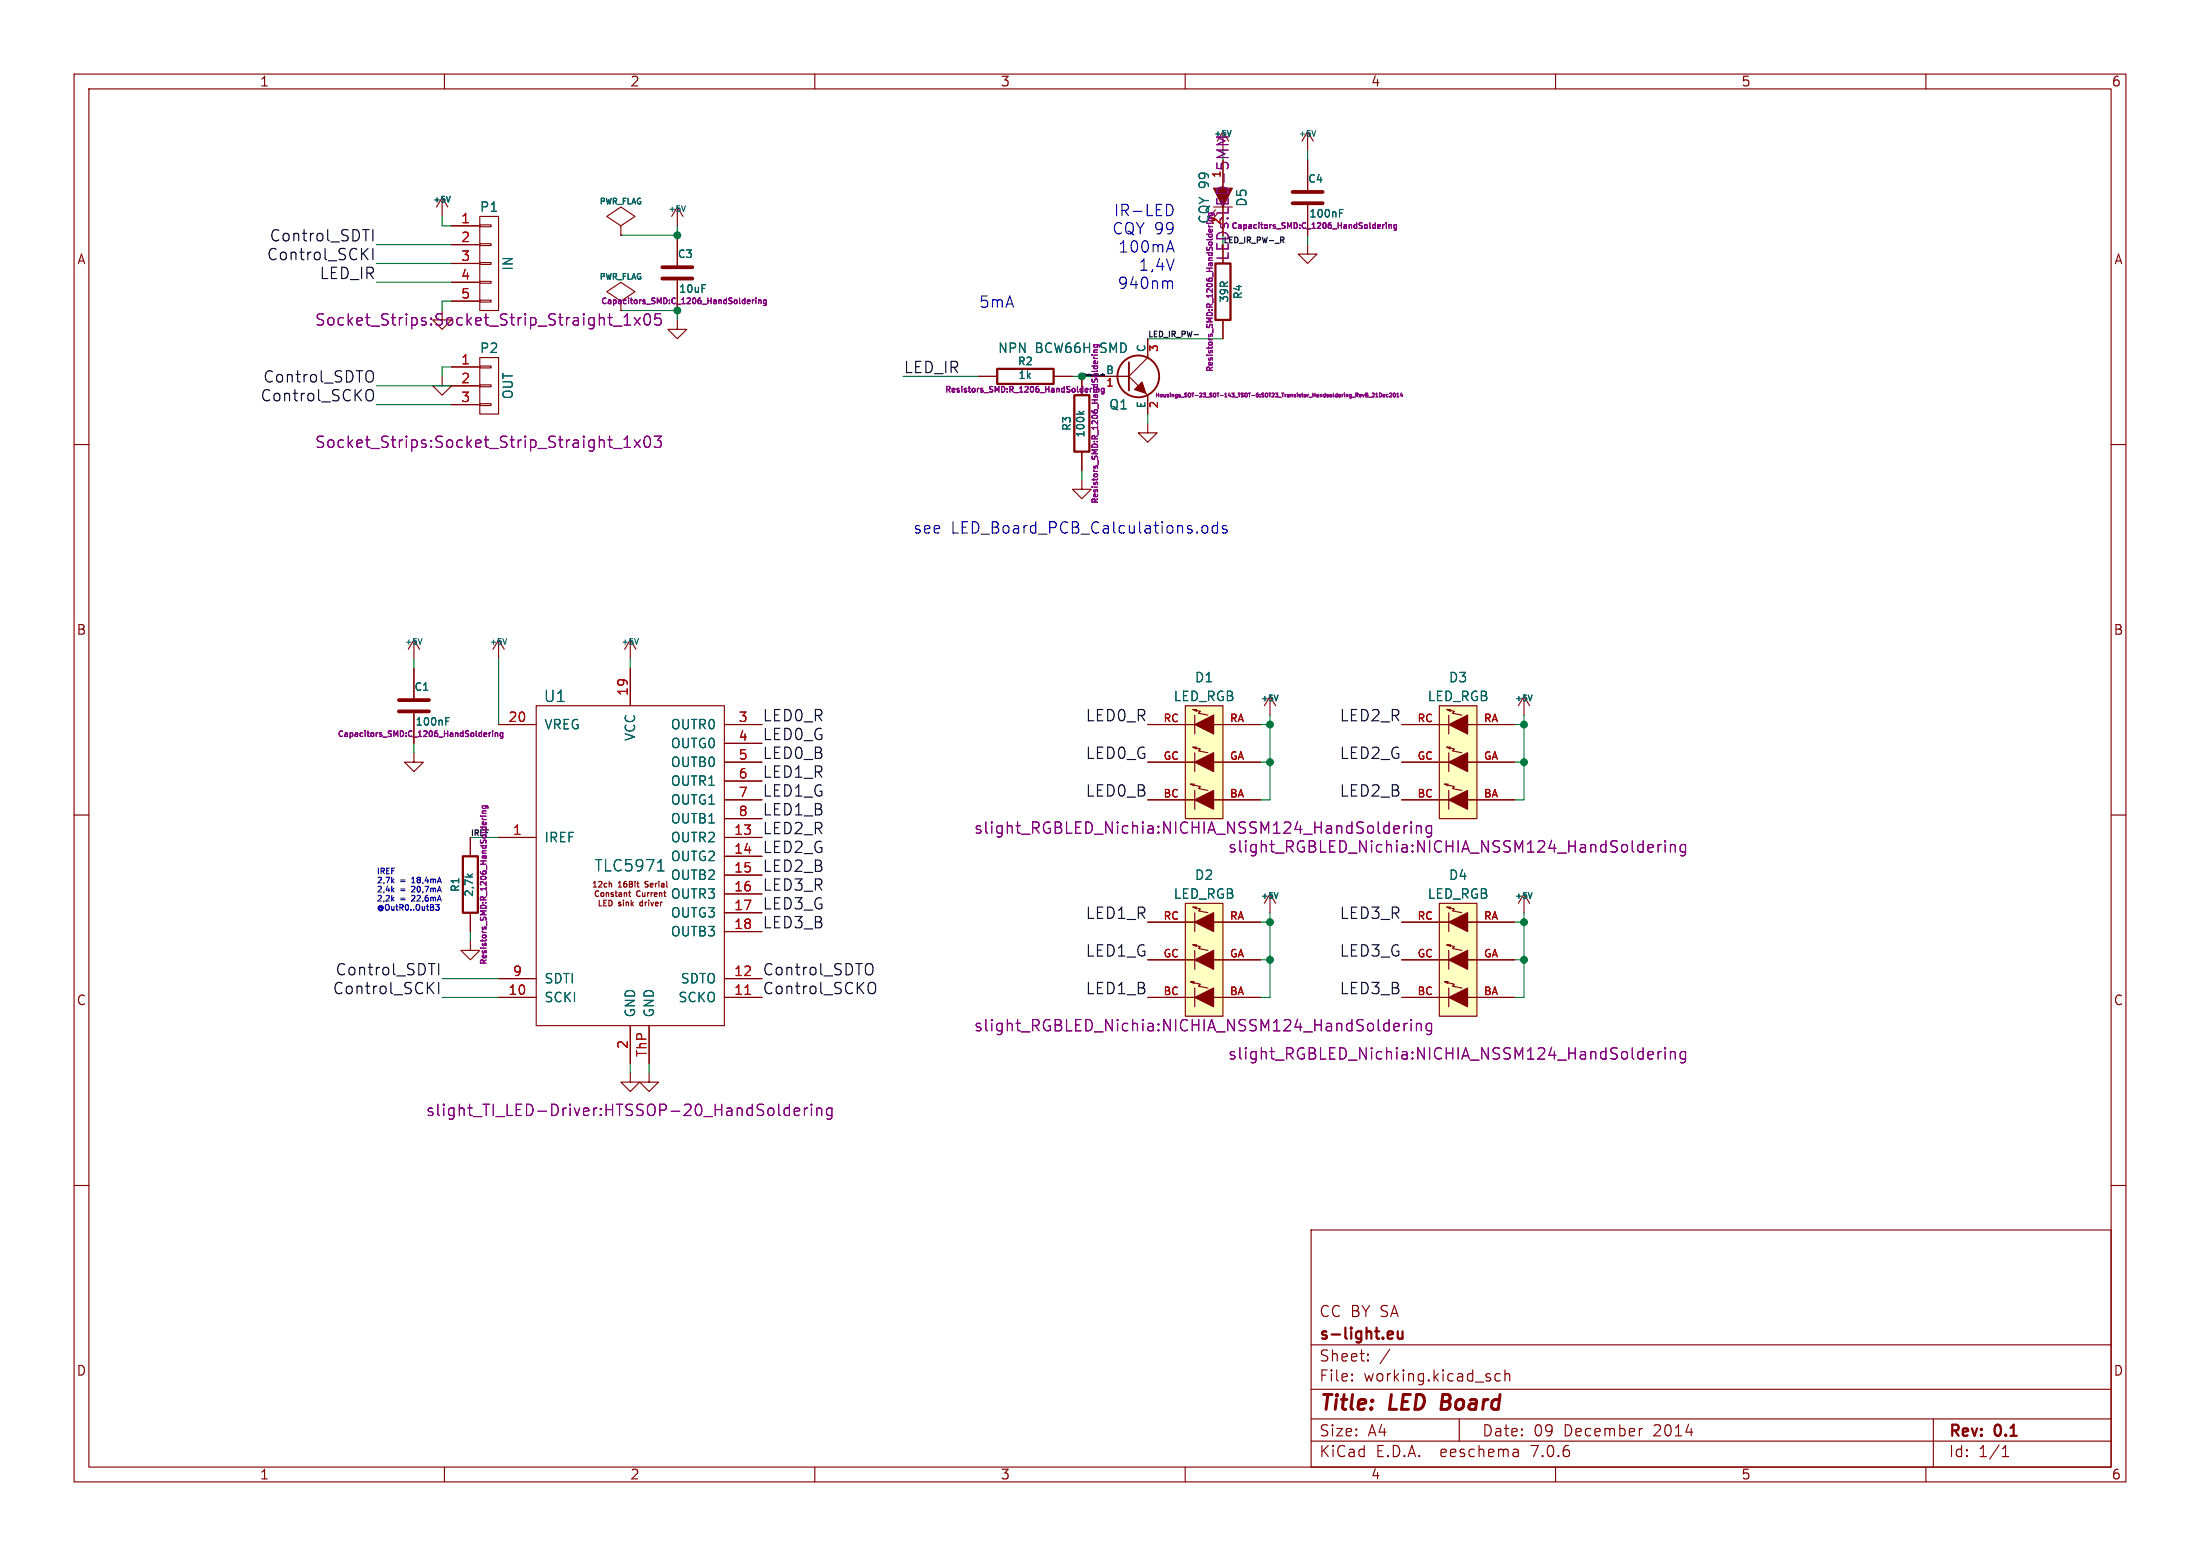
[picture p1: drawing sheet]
(kicad_sch (version 20230121) (generator eeschema)

 (paper "A4")

 (title_block
  (title "LED Board")
  (date "09 December 2014")
  (rev "0.1")
  (company "s-light.eu")
  (comment 1 "CC BY SA"))

 (lib_symbols
  (symbol "LED_Board_PCB-rescue:+5V" (power) (pin_names (offset 0)) (in_bom yes) (on_board yes)
   (property "Reference" "#PWR" (at 0 -3.81 0) (effects (font (size 1.524 1.524)) hide))
   (property "Value" "+5V" (at 0 3.556 0) (effects (font (size 1.524 1.524))))
   (property "Footprint" "" (at 0 0 0) (effects (font (size 1.524 1.524))))
   (property "Datasheet" "" (at 0 0 0) (effects (font (size 1.524 1.524))))
   (symbol "+5V_0_1"
    (polyline (pts (xy -0.762 1.27) (xy 0 2.54)) (stroke (width 0) (type solid)) (fill (type none)))
    (polyline (pts (xy 0 0) (xy 0 2.54)) (stroke (width 0) (type solid)) (fill (type none)))
    (polyline (pts (xy 0 2.54) (xy 0.762 1.27)) (stroke (width 0) (type solid)) (fill (type none))))
   (symbol "+5V_1_1"
    (pin power_in line (at 0 0 90) (length 0) hide (name "+5V" (effects (font (size 1.27 1.27)))) (number "1" (effects (font (size 1.27 1.27)))))))
  (symbol "LED_Board_PCB-rescue:BCW66" (pin_names (offset 0)) (in_bom yes) (on_board yes)
   (property "Reference" "Q" (at 0 -3.81 0) (effects (font (size 1.27 1.27)) (justify right)))
   (property "Value" "BCW66" (at 0 3.81 0) (effects (font (size 1.27 1.27)) (justify right)))
   (property "Footprint" "SOT23" (at -3.81 2.54 0) (effects (font (size 0.762 0.762))))
   (property "Datasheet" "" (at 0 0 0) (effects (font (size 1.524 1.524))))
   (symbol "BCW66_0_1"
    (polyline (pts (xy 0 0) (xy 2.54 2.54)) (stroke (width 0) (type solid)) (fill (type none)))
    (polyline (pts (xy 0 1.905) (xy 0 -1.905) (xy 0 -1.905)) (stroke (width 0.254) (type solid)) (fill (type none)))
    (polyline (pts (xy 1.27 -1.27) (xy 0 0) (xy 0 0)) (stroke (width 0) (type solid)) (fill (type none)))
    (polyline (pts (xy 2.286 -2.286) (xy 2.54 -2.54) (xy 2.54 -2.54)) (stroke (width 0) (type solid)) (fill (type none)))
    (polyline (pts (xy 2.286 -2.286) (xy 1.778 -0.762) (xy 0.762 -1.778) (xy 2.286 -2.286) (xy 2.286 -2.286)) (stroke (width 0) (type solid)) (fill (type outline)))
    (circle (center 1.27 0) (radius 2.8194) (stroke (width 0.254) (type solid)) (fill (type none))))
   (symbol "BCW66_1_1"
    (pin input line (at -5.08 0 0) (length 5.08) (name "B" (effects (font (size 1.016 1.016)))) (number "1" (effects (font (size 1.016 1.016)))))
    (pin passive line (at 2.54 -5.08 90) (length 2.54) (name "E" (effects (font (size 1.016 1.016)))) (number "2" (effects (font (size 1.016 1.016)))))
    (pin passive line (at 2.54 5.08 270) (length 2.54) (name "C" (effects (font (size 1.016 1.016)))) (number "3" (effects (font (size 1.016 1.016)))))))
  (symbol "LED_Board_PCB-rescue:C" (pin_numbers hide) (pin_names (offset 0.254)) (in_bom yes) (on_board yes)
   (property "Reference" "C" (at 0 2.54 0) (effects (font (size 1.016 1.016)) (justify left)))
   (property "Value" "C" (at 0.1524 -2.159 0) (effects (font (size 1.016 1.016)) (justify left)))
   (property "Footprint" "" (at 0.9652 -3.81 0) (effects (font (size 0.762 0.762))))
   (property "Datasheet" "" (at 0 0 0) (effects (font (size 1.524 1.524))))
   (symbol "C_0_1"
    (polyline (pts (xy -2.032 -0.762) (xy 2.032 -0.762)) (stroke (width 0.508) (type solid)) (fill (type none)))
    (polyline (pts (xy -2.032 0.762) (xy 2.032 0.762)) (stroke (width 0.508) (type solid)) (fill (type none))))
   (symbol "C_1_1"
    (pin passive line (at 0 5.08 270) (length 4.318) (name "~" (effects (font (size 1.016 1.016)))) (number "1" (effects (font (size 1.016 1.016)))))
    (pin passive line (at 0 -5.08 90) (length 4.318) (name "~" (effects (font (size 1.016 1.016)))) (number "2" (effects (font (size 1.016 1.016)))))))
  (symbol "LED_Board_PCB-rescue:CONN_01X03" (pin_names (offset 1.016) hide) (in_bom yes) (on_board yes)
   (property "Reference" "P" (at 0 5.08 0) (effects (font (size 1.27 1.27))))
   (property "Value" "CONN_01X03" (at 2.54 0 90) (effects (font (size 1.27 1.27))))
   (property "Footprint" "" (at 0 0 0) (effects (font (size 1.524 1.524))))
   (property "Datasheet" "" (at 0 0 0) (effects (font (size 1.524 1.524))))
   (symbol "CONN_01X03_0_1"
    (rectangle (start -1.27 -2.413) (end 0.254 -2.667) (stroke (width 0) (type solid)) (fill (type none)))
    (rectangle (start -1.27 0.127) (end 0.254 -0.127) (stroke (width 0) (type solid)) (fill (type none)))
    (rectangle (start -1.27 2.667) (end 0.254 2.413) (stroke (width 0) (type solid)) (fill (type none)))
    (rectangle (start -1.27 3.81) (end 1.27 -3.81) (stroke (width 0) (type solid)) (fill (type none))))
   (symbol "CONN_01X03_1_1"
    (pin passive line (at -5.08 2.54 0) (length 3.81) (name "P1" (effects (font (size 1.27 1.27)))) (number "1" (effects (font (size 1.27 1.27)))))
    (pin passive line (at -5.08 0 0) (length 3.81) (name "P2" (effects (font (size 1.27 1.27)))) (number "2" (effects (font (size 1.27 1.27)))))
    (pin passive line (at -5.08 -2.54 0) (length 3.81) (name "P3" (effects (font (size 1.27 1.27)))) (number "3" (effects (font (size 1.27 1.27)))))))
  (symbol "LED_Board_PCB-rescue:CONN_01X05" (pin_names (offset 1.016) hide) (in_bom yes) (on_board yes)
   (property "Reference" "P" (at 0 7.62 0) (effects (font (size 1.27 1.27))))
   (property "Value" "CONN_01X05" (at 2.54 0 90) (effects (font (size 1.27 1.27))))
   (property "Footprint" "" (at 0 0 0) (effects (font (size 1.524 1.524))))
   (property "Datasheet" "" (at 0 0 0) (effects (font (size 1.524 1.524))))
   (symbol "CONN_01X05_0_1"
    (rectangle (start -1.27 -4.953) (end 0.254 -5.207) (stroke (width 0) (type solid)) (fill (type none)))
    (rectangle (start -1.27 -2.413) (end 0.254 -2.667) (stroke (width 0) (type solid)) (fill (type none)))
    (rectangle (start -1.27 0.127) (end 0.254 -0.127) (stroke (width 0) (type solid)) (fill (type none)))
    (rectangle (start -1.27 2.667) (end 0.254 2.413) (stroke (width 0) (type solid)) (fill (type none)))
    (rectangle (start -1.27 5.207) (end 0.254 4.953) (stroke (width 0) (type solid)) (fill (type none)))
    (rectangle (start -1.27 6.35) (end 1.27 -6.35) (stroke (width 0) (type solid)) (fill (type none))))
   (symbol "CONN_01X05_1_1"
    (pin passive line (at -5.08 5.08 0) (length 3.81) (name "P1" (effects (font (size 1.27 1.27)))) (number "1" (effects (font (size 1.27 1.27)))))
    (pin passive line (at -5.08 2.54 0) (length 3.81) (name "P2" (effects (font (size 1.27 1.27)))) (number "2" (effects (font (size 1.27 1.27)))))
    (pin passive line (at -5.08 0 0) (length 3.81) (name "P3" (effects (font (size 1.27 1.27)))) (number "3" (effects (font (size 1.27 1.27)))))
    (pin passive line (at -5.08 -2.54 0) (length 3.81) (name "P4" (effects (font (size 1.27 1.27)))) (number "4" (effects (font (size 1.27 1.27)))))
    (pin passive line (at -5.08 -5.08 0) (length 3.81) (name "P5" (effects (font (size 1.27 1.27)))) (number "5" (effects (font (size 1.27 1.27)))))))
  (symbol "LED_Board_PCB-rescue:GND" (power) (pin_names (offset 0)) (in_bom yes) (on_board yes)
   (property "Reference" "#PWR" (at 0 -6.35 0) (effects (font (size 1.524 1.524)) hide))
   (property "Value" "GND" (at 0 -3.81 0) (effects (font (size 1.524 1.524))))
   (property "Footprint" "" (at 0 0 0) (effects (font (size 1.524 1.524))))
   (property "Datasheet" "" (at 0 0 0) (effects (font (size 1.524 1.524))))
   (symbol "GND_0_1"
    (polyline (pts (xy 0 0) (xy 0 -1.27) (xy 1.27 -1.27) (xy 0 -2.54) (xy -1.27 -1.27) (xy 0 -1.27)) (stroke (width 0) (type solid)) (fill (type none))))
   (symbol "GND_1_1"
    (pin power_in line (at 0 0 270) (length 0) hide (name "GND" (effects (font (size 1.27 1.27)))) (number "1" (effects (font (size 1.27 1.27)))))))
  (symbol "LED_Board_PCB-rescue:LED" (pin_names (offset 1.016) hide) (in_bom yes) (on_board yes)
   (property "Reference" "D" (at 0 2.54 0) (effects (font (size 1.27 1.27))))
   (property "Value" "LED" (at 0 -2.54 0) (effects (font (size 1.27 1.27))))
   (property "Footprint" "" (at 0 0 0) (effects (font (size 1.524 1.524))))
   (property "Datasheet" "" (at 0 0 0) (effects (font (size 1.524 1.524))))
   (symbol "LED_0_1"
    (polyline (pts (xy 1.27 1.27) (xy 1.27 -1.27)) (stroke (width 0) (type solid)) (fill (type none)))
    (polyline (pts (xy -1.27 1.27) (xy 1.27 0) (xy -1.27 -1.27)) (stroke (width 0) (type solid)) (fill (type outline)))
    (polyline (pts (xy 1.651 -1.016) (xy 2.794 -2.032) (xy 2.667 -1.397)) (stroke (width 0) (type solid)) (fill (type none)))
    (polyline (pts (xy 2.032 -0.635) (xy 3.175 -1.651) (xy 3.048 -1.016)) (stroke (width 0) (type solid)) (fill (type none))))
   (symbol "LED_1_1"
    (pin passive line (at -5.08 0 0) (length 3.81) (name "A" (effects (font (size 1.016 1.016)))) (number "1" (effects (font (size 1.016 1.016)))))
    (pin passive line (at 5.08 0 180) (length 3.81) (name "K" (effects (font (size 1.016 1.016)))) (number "2" (effects (font (size 1.016 1.016)))))))
  (symbol "LED_Board_PCB-rescue:LED_RGB" (pin_names (offset 1.016) hide) (in_bom yes) (on_board yes)
   (property "Reference" "D" (at 0 11.43 0) (effects (font (size 1.27 1.27))))
   (property "Value" "LED_RGB" (at 0 8.89 0) (effects (font (size 1.27 1.27))))
   (property "Footprint" "" (at 0 -1.27 0) (effects (font (size 1.524 1.524))))
   (property "Datasheet" "" (at 0 -1.27 0) (effects (font (size 1.524 1.524))))
   (symbol "LED_RGB_0_1"
    (rectangle (start -2.54 7.62) (end 2.54 -7.62) (stroke (width 0) (type solid)) (fill (type background)))
    (rectangle (start -1.27 -1.27) (end -1.27 1.27) (stroke (width 0) (type solid)) (fill (type none)))
    (rectangle (start -1.27 1.27) (end -1.27 1.27) (stroke (width 0) (type solid)) (fill (type none)))
    (rectangle (start -1.27 3.81) (end -1.27 6.35) (stroke (width 0) (type solid)) (fill (type none)))
    (rectangle (start -1.27 6.35) (end -1.27 6.35) (stroke (width 0) (type solid)) (fill (type none)))
    (polyline (pts (xy 1.27 -3.81) (xy 1.27 -6.35)) (stroke (width 0) (type solid)) (fill (type none)))
    (polyline (pts (xy 1.27 1.27) (xy 1.27 -1.27) (xy 1.27 -1.27)) (stroke (width 0) (type solid)) (fill (type none)))
    (polyline (pts (xy 1.27 6.35) (xy 1.27 3.81) (xy 1.27 3.81)) (stroke (width 0) (type solid)) (fill (type none)))
    (polyline (pts (xy 1.016 2.032) (xy 1.524 2.032) (xy 1.016 1.778) (xy 1.016 1.778)) (stroke (width 0) (type solid)) (fill (type none)))
    (polyline (pts (xy 1.016 7.112) (xy 1.524 7.112) (xy 1.016 6.858) (xy 1.016 6.858)) (stroke (width 0) (type solid)) (fill (type none)))
    (polyline (pts (xy 1.3462 -2.9464) (xy 1.8542 -2.9464) (xy 1.3462 -3.2004) (xy 1.3462 -3.2004)) (stroke (width 0) (type solid)) (fill (type none)))
    (polyline (pts (xy -1.27 -3.81) (xy -1.27 -6.35) (xy 1.27 -5.08) (xy -1.27 -3.81) (xy -1.27 -3.81)) (stroke (width 0) (type solid)) (fill (type outline)))
    (polyline (pts (xy -0.508 -3.81) (xy 0.762 -3.556) (xy 0.508 -3.302) (xy 1.524 -3.048) (xy 1.524 -3.048)) (stroke (width 0) (type solid)) (fill (type none)))
    (polyline (pts (xy -1.27 1.27) (xy -1.27 -1.27) (xy 1.27 0) (xy -1.27 1.27) (xy -1.27 1.27) (xy -1.27 1.27)) (stroke (width 0) (type solid)) (fill (type outline)))
    (polyline (pts (xy -1.27 6.35) (xy -1.27 3.81) (xy 1.27 5.08) (xy -1.27 6.35) (xy -1.27 6.35) (xy -1.27 6.35)) (stroke (width 0) (type solid)) (fill (type outline)))
    (polyline (pts (xy -0.508 1.27) (xy 0.762 1.524) (xy 0.508 1.778) (xy 1.524 2.032) (xy 1.524 2.032) (xy 1.524 2.032)) (stroke (width 0) (type solid)) (fill (type none)))
    (polyline (pts (xy -0.508 6.35) (xy 0.762 6.604) (xy 0.508 6.858) (xy 1.524 7.112) (xy 1.524 7.112) (xy 1.524 7.112)) (stroke (width 0) (type solid)) (fill (type none))))
   (symbol "LED_RGB_1_1"
    (pin passive line (at -7.62 -5.08 0) (length 6.35) (name "BLUE_ANODE" (effects (font (size 1.016 1.016)))) (number "BA" (effects (font (size 1.016 1.016)))))
    (pin passive line (at 7.62 -5.08 180) (length 6.35) (name "BLUE_CATHODE" (effects (font (size 1.016 1.016)))) (number "BC" (effects (font (size 1.016 1.016)))))
    (pin passive line (at -7.62 0 0) (length 6.35) (name "GREEN_ANODE" (effects (font (size 1.016 1.016)))) (number "GA" (effects (font (size 1.016 1.016)))))
    (pin passive line (at 7.62 0 180) (length 6.35) (name "GREEN_CATHODE" (effects (font (size 1.016 1.016)))) (number "GC" (effects (font (size 1.016 1.016)))))
    (pin passive line (at -7.62 5.08 0) (length 6.35) (name "RED_ANODE" (effects (font (size 1.016 1.016)))) (number "RA" (effects (font (size 1.016 1.016)))))
    (pin passive line (at 7.62 5.08 180) (length 6.35) (name "RED_CATHODE" (effects (font (size 1.016 1.016)))) (number "RC" (effects (font (size 1.016 1.016)))))))
  (symbol "LED_Board_PCB-rescue:PWR_FLAG" (power) (pin_numbers hide) (pin_names (offset 0) hide) (in_bom yes) (on_board yes)
   (property "Reference" "#FLG" (at 0 2.413 0) (effects (font (size 0.762 0.762)) hide))
   (property "Value" "PWR_FLAG" (at 0 4.572 0) (effects (font (size 0.762 0.762))))
   (property "Footprint" "" (at 0 0 0) (effects (font (size 1.524 1.524))))
   (property "Datasheet" "" (at 0 0 0) (effects (font (size 1.524 1.524))))
   (symbol "PWR_FLAG_0_0"
    (pin power_out line (at 0 0 90) (length 0) (name "pwr" (effects (font (size 0.508 0.508)))) (number "1" (effects (font (size 0.508 0.508))))))
   (symbol "PWR_FLAG_0_1"
    (polyline (pts (xy 0 0) (xy 0 1.27) (xy -1.905 2.54) (xy 0 3.81) (xy 1.905 2.54) (xy 0 1.27)) (stroke (width 0) (type solid)) (fill (type none)))))
  (symbol "LED_Board_PCB-rescue:R" (pin_numbers hide) (pin_names (offset 0)) (in_bom yes) (on_board yes)
   (property "Reference" "R" (at 2.032 0 90) (effects (font (size 1.016 1.016))))
   (property "Value" "R" (at 0.1778 0.0254 90) (effects (font (size 1.016 1.016))))
   (property "Footprint" "" (at -1.778 0 90) (effects (font (size 0.762 0.762))))
   (property "Datasheet" "" (at 0 0 0) (effects (font (size 0.762 0.762))))
   (symbol "R_0_1"
    (rectangle (start -1.016 3.81) (end 1.016 -3.81) (stroke (width 0.3048) (type solid)) (fill (type none))))
   (symbol "R_1_1"
    (pin passive line (at 0 6.35 270) (length 2.54) (name "~" (effects (font (size 1.524 1.524)))) (number "1" (effects (font (size 1.524 1.524)))))
    (pin passive line (at 0 -6.35 90) (length 2.54) (name "~" (effects (font (size 1.524 1.524)))) (number "2" (effects (font (size 1.524 1.524)))))))
  (symbol "LED_Board_PCB-rescue:TLC5971" (pin_names (offset 1.016)) (in_bom yes) (on_board yes)
   (property "Reference" "U" (at -10.16 22.86 0) (effects (font (size 1.524 1.524))))
   (property "Value" "TLC5971" (at 0 0 0) (effects (font (size 1.524 1.524))))
   (property "Footprint" "" (at -1.27 0 0) (effects (font (size 1.524 1.524))))
   (property "Datasheet" "" (at -1.27 0 0) (effects (font (size 1.524 1.524))))
   (symbol "TLC5971_0_0"
    (text "12ch 16Bit Serial" (at 0 -2.54 0) (effects (font (size 0.762 0.762))))
    (text "Constant Current" (at 0 -3.81 0) (effects (font (size 0.762 0.762))))
    (text "LED sink driver" (at 0 -5.08 0) (effects (font (size 0.762 0.762)))))
   (symbol "TLC5971_0_1"
    (rectangle (start 12.7 -21.59) (end -12.7 21.59) (stroke (width 0) (type solid)) (fill (type none))))
   (symbol "TLC5971_1_1"
    (pin input line (at -17.78 3.81 0) (length 5.08) (name "IREF" (effects (font (size 1.27 1.27)))) (number "1" (effects (font (size 1.27 1.27)))))
    (pin input line (at -17.78 -17.78 0) (length 5.08) (name "SCKI" (effects (font (size 1.27 1.27)))) (number "10" (effects (font (size 1.27 1.27)))))
    (pin output line (at 17.78 -17.78 180) (length 5.08) (name "SCKO" (effects (font (size 1.27 1.27)))) (number "11" (effects (font (size 1.27 1.27)))))
    (pin output line (at 17.78 -15.24 180) (length 5.08) (name "SDTO" (effects (font (size 1.27 1.27)))) (number "12" (effects (font (size 1.27 1.27)))))
    (pin power_out line (at 17.78 3.81 180) (length 5.08) (name "OUTR2" (effects (font (size 1.27 1.27)))) (number "13" (effects (font (size 1.27 1.27)))))
    (pin power_out line (at 17.78 1.27 180) (length 5.08) (name "OUTG2" (effects (font (size 1.27 1.27)))) (number "14" (effects (font (size 1.27 1.27)))))
    (pin power_out line (at 17.78 -1.27 180) (length 5.08) (name "OUTB2" (effects (font (size 1.27 1.27)))) (number "15" (effects (font (size 1.27 1.27)))))
    (pin power_out line (at 17.78 -3.81 180) (length 5.08) (name "OUTR3" (effects (font (size 1.27 1.27)))) (number "16" (effects (font (size 1.27 1.27)))))
    (pin power_out line (at 17.78 -6.35 180) (length 5.08) (name "OUTG3" (effects (font (size 1.27 1.27)))) (number "17" (effects (font (size 1.27 1.27)))))
    (pin power_out line (at 17.78 -8.89 180) (length 5.08) (name "OUTB3" (effects (font (size 1.27 1.27)))) (number "18" (effects (font (size 1.27 1.27)))))
    (pin power_in line (at 0 26.67 270) (length 5.08) (name "VCC" (effects (font (size 1.27 1.27)))) (number "19" (effects (font (size 1.27 1.27)))))
    (pin power_in line (at 0 -26.67 90) (length 5.08) (name "GND" (effects (font (size 1.27 1.27)))) (number "2" (effects (font (size 1.27 1.27)))))
    (pin power_in line (at -17.78 19.05 0) (length 5.08) (name "VREG" (effects (font (size 1.27 1.27)))) (number "20" (effects (font (size 1.27 1.27)))))
    (pin power_out line (at 17.78 19.05 180) (length 5.08) (name "OUTR0" (effects (font (size 1.27 1.27)))) (number "3" (effects (font (size 1.27 1.27)))))
    (pin power_out line (at 17.78 16.51 180) (length 5.08) (name "OUTG0" (effects (font (size 1.27 1.27)))) (number "4" (effects (font (size 1.27 1.27)))))
    (pin power_out line (at 17.78 13.97 180) (length 5.08) (name "OUTB0" (effects (font (size 1.27 1.27)))) (number "5" (effects (font (size 1.27 1.27)))))
    (pin power_out line (at 17.78 11.43 180) (length 5.08) (name "OUTR1" (effects (font (size 1.27 1.27)))) (number "6" (effects (font (size 1.27 1.27)))))
    (pin power_out line (at 17.78 8.89 180) (length 5.08) (name "OUTG1" (effects (font (size 1.27 1.27)))) (number "7" (effects (font (size 1.27 1.27)))))
    (pin power_out line (at 17.78 6.35 180) (length 5.08) (name "OUTB1" (effects (font (size 1.27 1.27)))) (number "8" (effects (font (size 1.27 1.27)))))
    (pin input line (at -17.78 -15.24 0) (length 5.08) (name "SDTI" (effects (font (size 1.27 1.27)))) (number "9" (effects (font (size 1.27 1.27)))))
    (pin power_in line (at 2.54 -26.67 90) (length 5.08) (name "GND" (effects (font (size 1.27 1.27)))) (number "ThP" (effects (font (size 1.27 1.27))))))))

 (junction (at 91.44 31.75) (diameter 0) (color 0 0 0 0))
 (junction (at 171.45 124.46) (diameter 0) (color 0 0 0 0))
 (junction (at 146.05 50.8) (diameter 0) (color 0 0 0 0))
 (junction (at 171.45 97.79) (diameter 0) (color 0 0 0 0))
 (junction (at 205.74 97.79) (diameter 0) (color 0 0 0 0))
 (junction (at 171.45 129.54) (diameter 0) (color 0 0 0 0))
 (junction (at 205.74 102.87) (diameter 0) (color 0 0 0 0))
 (junction (at 91.44 41.91) (diameter 0) (color 0 0 0 0))
 (junction (at 205.74 124.46) (diameter 0) (color 0 0 0 0))
 (junction (at 171.45 102.87) (diameter 0) (color 0 0 0 0))
 (junction (at 205.74 129.54) (diameter 0) (color 0 0 0 0))

 (wire (pts (xy 205.74 96.52) (xy 205.74 97.79)) (stroke (width 0) (type default)))
 (wire (pts (xy 59.69 50.8) (xy 59.69 49.53)) (stroke (width 0) (type default)))
 (wire (pts (xy 165.1 20.32) (xy 165.1 21.59)) (stroke (width 0) (type default)))
 (wire (pts (xy 50.8 33.02) (xy 60.96 33.02)) (stroke (width 0) (type default)))
 (wire (pts (xy 91.44 31.75) (xy 91.44 30.48)) (stroke (width 0) (type default)))
 (wire (pts (xy 60.96 30.48) (xy 59.69 30.48)) (stroke (width 0) (type default)))
 (wire (pts (xy 171.45 102.87) (xy 171.45 107.95)) (stroke (width 0) (type default)))
 (wire (pts (xy 154.94 55.88) (xy 154.94 57.15)) (stroke (width 0) (type default)))
 (wire (pts (xy 83.82 41.91) (xy 91.44 41.91)) (stroke (width 0) (type default)))
 (wire (pts (xy 205.74 123.19) (xy 205.74 124.46)) (stroke (width 0) (type default)))
 (wire (pts (xy 50.8 38.1) (xy 60.96 38.1)) (stroke (width 0) (type default)))
 (wire (pts (xy 171.45 107.95) (xy 170.18 107.95)) (stroke (width 0) (type default)))
 (wire (pts (xy 146.05 50.8) (xy 147.32 50.8)) (stroke (width 0) (type default)))
 (wire (pts (xy 171.45 134.62) (xy 170.18 134.62)) (stroke (width 0) (type default)))
 (wire (pts (xy 171.45 96.52) (xy 171.45 97.79)) (stroke (width 0) (type default)))
 (wire (pts (xy 59.69 41.91) (xy 59.69 40.64)) (stroke (width 0) (type default)))
 (wire (pts (xy 176.53 33.02) (xy 176.53 31.75)) (stroke (width 0) (type default)))
 (wire (pts (xy 55.88 88.9) (xy 55.88 90.17)) (stroke (width 0) (type default)))
 (wire (pts (xy 205.74 134.62) (xy 204.47 134.62)) (stroke (width 0) (type default)))
 (wire (pts (xy 204.47 129.54) (xy 205.74 129.54)) (stroke (width 0) (type default)))
 (wire (pts (xy 171.45 97.79) (xy 171.45 102.87)) (stroke (width 0) (type default)))
 (wire (pts (xy 60.96 52.07) (xy 50.8 52.07)) (stroke (width 0) (type default)))
 (wire (pts (xy 165.1 33.02) (xy 165.1 31.75)) (stroke (width 0) (type default)))
 (wire (pts (xy 171.45 123.19) (xy 171.45 124.46)) (stroke (width 0) (type default)))
 (wire (pts (xy 205.74 124.46) (xy 205.74 129.54)) (stroke (width 0) (type default)))
 (wire (pts (xy 176.53 20.32) (xy 176.53 21.59)) (stroke (width 0) (type default)))
 (wire (pts (xy 87.63 144.78) (xy 87.63 143.51)) (stroke (width 0) (type default)))
 (wire (pts (xy 59.69 132.08) (xy 67.31 132.08)) (stroke (width 0) (type default)))
 (wire (pts (xy 171.45 124.46) (xy 171.45 129.54)) (stroke (width 0) (type default)))
 (wire (pts (xy 205.74 97.79) (xy 205.74 102.87)) (stroke (width 0) (type default)))
 (wire (pts (xy 83.82 31.75) (xy 91.44 31.75)) (stroke (width 0) (type default)))
 (wire (pts (xy 171.45 129.54) (xy 171.45 134.62)) (stroke (width 0) (type default)))
 (wire (pts (xy 170.18 124.46) (xy 171.45 124.46)) (stroke (width 0) (type default)))
 (wire (pts (xy 170.18 129.54) (xy 171.45 129.54)) (stroke (width 0) (type default)))
 (wire (pts (xy 91.44 41.91) (xy 91.44 43.18)) (stroke (width 0) (type default)))
 (wire (pts (xy 55.88 100.33) (xy 55.88 101.6)) (stroke (width 0) (type default)))
 (wire (pts (xy 204.47 124.46) (xy 205.74 124.46)) (stroke (width 0) (type default)))
 (wire (pts (xy 59.69 30.48) (xy 59.69 29.21)) (stroke (width 0) (type default)))
 (wire (pts (xy 204.47 97.79) (xy 205.74 97.79)) (stroke (width 0) (type default)))
 (wire (pts (xy 85.09 90.17) (xy 85.09 88.9)) (stroke (width 0) (type default)))
 (wire (pts (xy 63.5 125.73) (xy 63.5 127)) (stroke (width 0) (type default)))
 (wire (pts (xy 154.94 45.72) (xy 165.1 45.72)) (stroke (width 0) (type default)))
 (wire (pts (xy 85.09 143.51) (xy 85.09 144.78)) (stroke (width 0) (type default)))
 (wire (pts (xy 59.69 40.64) (xy 60.96 40.64)) (stroke (width 0) (type default)))
 (wire (pts (xy 170.18 97.79) (xy 171.45 97.79)) (stroke (width 0) (type default)))
 (wire (pts (xy 59.69 134.62) (xy 67.31 134.62)) (stroke (width 0) (type default)))
 (wire (pts (xy 63.5 113.03) (xy 67.31 113.03)) (stroke (width 0) (type default)))
 (wire (pts (xy 50.8 35.56) (xy 60.96 35.56)) (stroke (width 0) (type default)))
 (wire (pts (xy 60.96 54.61) (xy 50.8 54.61)) (stroke (width 0) (type default)))
 (wire (pts (xy 204.47 102.87) (xy 205.74 102.87)) (stroke (width 0) (type default)))
 (wire (pts (xy 205.74 107.95) (xy 204.47 107.95)) (stroke (width 0) (type default)))
 (wire (pts (xy 205.74 102.87) (xy 205.74 107.95)) (stroke (width 0) (type default)))
 (wire (pts (xy 144.78 50.8) (xy 146.05 50.8)) (stroke (width 0) (type default)))
 (wire (pts (xy 205.74 129.54) (xy 205.74 134.62)) (stroke (width 0) (type default)))
 (wire (pts (xy 67.31 88.9) (xy 67.31 97.79)) (stroke (width 0) (type default)))
 (wire (pts (xy 121.92 50.8) (xy 132.08 50.8)) (stroke (width 0) (type default)))
 (wire (pts (xy 170.18 102.87) (xy 171.45 102.87)) (stroke (width 0) (type default)))
 (wire (pts (xy 59.69 49.53) (xy 60.96 49.53)) (stroke (width 0) (type default)))
 (wire (pts (xy 146.05 64.77) (xy 146.05 63.5)) (stroke (width 0) (type default)))

 (text "IREF\n2,7k = 18,4mA\n2,4k = 20,7mA\n2,2k = 22,6mA\n@OutR0..OutB3" (at 50.8 123.19 0) (effects (font (size 0.762 0.762)) (justify left bottom)))
 (text "5mA" (at 132.08 41.91 0) (effects (font (size 1.524 1.524)) (justify left bottom)))
 (text "IR-LED\nCQY 99\n100mA\n1,4V\n940nm" (at 158.75 39.37 0) (effects (font (size 1.524 1.524)) (justify right bottom)))
 (text "see LED_Board_PCB_Calculations.ods" (at 123.19 72.39 0) (effects (font (size 1.524 1.524)) (justify left bottom)))

 (label "Control_SDTI" (at 50.8 33.02 180) (effects (font (size 1.524 1.524)) (justify right bottom)))
 (label "LED2_G" (at 102.87 115.57 0) (effects (font (size 1.524 1.524)) (justify left bottom)))
 (label "display_BGL_sig" (at 146.05 50.8 0) (effects (font (size 0.254 0.254)) (justify left bottom)))
 (label "Control_SDTO" (at 102.87 132.08 0) (effects (font (size 1.524 1.524)) (justify left bottom)))
 (label "LED1_B" (at 102.87 110.49 0) (effects (font (size 1.524 1.524)) (justify left bottom)))
 (label "LED_IR" (at 50.8 38.1 180) (effects (font (size 1.524 1.524)) (justify right bottom)))
 (label "LED2_B" (at 189.23 107.95 180) (effects (font (size 1.524 1.524)) (justify right bottom)))
 (label "LED0_B" (at 102.87 102.87 0) (effects (font (size 1.524 1.524)) (justify left bottom)))
 (label "Control_SDTO" (at 50.8 52.07 180) (effects (font (size 1.524 1.524)) (justify right bottom)))
 (label "LED1_G" (at 102.87 107.95 0) (effects (font (size 1.524 1.524)) (justify left bottom)))
 (label "Control_SDTI" (at 59.69 132.08 180) (effects (font (size 1.524 1.524)) (justify right bottom)))
 (label "LED_IR" (at 121.92 50.8 0) (effects (font (size 1.524 1.524)) (justify left bottom)))
 (label "Control_SCKO" (at 102.87 134.62 0) (effects (font (size 1.524 1.524)) (justify left bottom)))
 (label "LED3_B" (at 189.23 134.62 180) (effects (font (size 1.524 1.524)) (justify right bottom)))
 (label "Control_SCKO" (at 50.8 54.61 180) (effects (font (size 1.524 1.524)) (justify right bottom)))
 (label "LED3_G" (at 189.23 129.54 180) (effects (font (size 1.524 1.524)) (justify right bottom)))
 (label "LED3_B" (at 102.87 125.73 0) (effects (font (size 1.524 1.524)) (justify left bottom)))
 (label "LED0_B" (at 154.94 107.95 180) (effects (font (size 1.524 1.524)) (justify right bottom)))
 (label "LED0_G" (at 154.94 102.87 180) (effects (font (size 1.524 1.524)) (justify right bottom)))
 (label "LED1_R" (at 154.94 124.46 180) (effects (font (size 1.524 1.524)) (justify right bottom)))
 (label "LED1_R" (at 102.87 105.41 0) (effects (font (size 1.524 1.524)) (justify left bottom)))
 (label "LED2_R" (at 189.23 97.79 180) (effects (font (size 1.524 1.524)) (justify right bottom)))
 (label "LED0_R" (at 154.94 97.79 180) (effects (font (size 1.524 1.524)) (justify right bottom)))
 (label "LED3_R" (at 189.23 124.46 180) (effects (font (size 1.524 1.524)) (justify right bottom)))
 (label "LED2_B" (at 102.87 118.11 0) (effects (font (size 1.524 1.524)) (justify left bottom)))
 (label "LED3_G" (at 102.87 123.19 0) (effects (font (size 1.524 1.524)) (justify left bottom)))
 (label "LED0_R" (at 102.87 97.79 0) (effects (font (size 1.524 1.524)) (justify left bottom)))
 (label "LED0_G" (at 102.87 100.33 0) (effects (font (size 1.524 1.524)) (justify left bottom)))
 (label "IREF" (at 63.5 113.03 0) (effects (font (size 0.762 0.762)) (justify left bottom)))
 (label "LED2_R" (at 102.87 113.03 0) (effects (font (size 1.524 1.524)) (justify left bottom)))
 (label "LED_IR_PW-_R" (at 165.1 33.02 0) (effects (font (size 0.762 0.762)) (justify left bottom)))
 (label "LED3_R" (at 102.87 120.65 0) (effects (font (size 1.524 1.524)) (justify left bottom)))
 (label "LED_IR_PW-" (at 154.94 45.72 0) (effects (font (size 0.762 0.762)) (justify left bottom)))
 (label "Control_SCKI" (at 50.8 35.56 180) (effects (font (size 1.524 1.524)) (justify right bottom)))
 (label "Control_SCKI" (at 59.69 134.62 180) (effects (font (size 1.524 1.524)) (justify right bottom)))
 (label "LED1_G" (at 154.94 129.54 180) (effects (font (size 1.524 1.524)) (justify right bottom)))
 (label "LED1_B" (at 154.94 134.62 180) (effects (font (size 1.524 1.524)) (justify right bottom)))
 (label "LED2_G" (at 189.23 102.87 180) (effects (font (size 1.524 1.524)) (justify right bottom)))

 (symbol (lib_id "LED_Board_PCB-rescue:C") (at 91.44 36.83 0) (unit 1) (in_bom yes) (on_board yes) (dnp no)
  (property "Reference" "C3" (at 91.44 34.29 0) (effects (font (size 1.016 1.016)) (justify left)))
  (property "Value" "10uF" (at 91.5924 38.989 0) (effects (font (size 1.016 1.016)) (justify left)))
  (property "Footprint" "Capacitors_SMD:C_1206_HandSoldering" (at 92.4052 40.64 0) (effects (font (size 0.762 0.762))))
  (property "Datasheet" "" (at 91.44 36.83 0) (effects (font (size 1.524 1.524)))) (pin "1") (pin "2"))

 (symbol (lib_id "LED_Board_PCB-rescue:PWR_FLAG") (at 83.82 31.75 0) (unit 1) (in_bom yes) (on_board yes) (dnp no)
  (property "Reference" "#FLG01" (at 83.82 29.337 0) (effects (font (size 0.762 0.762)) hide))
  (property "Value" "PWR_FLAG" (at 83.82 27.178 0) (effects (font (size 0.762 0.762))))
  (property "Footprint" "" (at 83.82 31.75 0) (effects (font (size 1.524 1.524))))
  (property "Datasheet" "" (at 83.82 31.75 0) (effects (font (size 1.524 1.524)))) (pin "1"))

 (symbol (lib_id "LED_Board_PCB-rescue:+5V") (at 91.44 30.48 0) (unit 1) (in_bom yes) (on_board yes) (dnp no)
  (property "Reference" "#PWR02" (at 91.44 28.194 0) (effects (font (size 0.508 0.508)) hide))
  (property "Value" "+5V" (at 91.44 28.194 0) (effects (font (size 0.762 0.762))))
  (property "Footprint" "" (at 91.44 30.48 0) (effects (font (size 1.524 1.524))))
  (property "Datasheet" "" (at 91.44 30.48 0) (effects (font (size 1.524 1.524)))) (pin "1"))

 (symbol (lib_id "LED_Board_PCB-rescue:GND") (at 91.44 43.18 0) (unit 1) (in_bom yes) (on_board yes) (dnp no)
  (property "Reference" "#PWR03" (at 91.44 43.18 0) (effects (font (size 0.762 0.762)) hide))
  (property "Value" "GND" (at 91.44 44.958 0) (effects (font (size 0.762 0.762)) hide))
  (property "Footprint" "" (at 91.44 43.18 0) (effects (font (size 1.524 1.524))))
  (property "Datasheet" "" (at 91.44 43.18 0) (effects (font (size 1.524 1.524)))) (pin "1"))

 (symbol (lib_id "LED_Board_PCB-rescue:PWR_FLAG") (at 83.82 41.91 0) (unit 1) (in_bom yes) (on_board yes) (dnp no)
  (property "Reference" "#FLG04" (at 83.82 39.497 0) (effects (font (size 0.762 0.762)) hide))
  (property "Value" "PWR_FLAG" (at 83.82 37.338 0) (effects (font (size 0.762 0.762))))
  (property "Footprint" "" (at 83.82 41.91 0) (effects (font (size 1.524 1.524))))
  (property "Datasheet" "" (at 83.82 41.91 0) (effects (font (size 1.524 1.524)))) (pin "1"))

 (symbol (lib_id "LED_Board_PCB-rescue:BCW66") (at 152.4 50.8 0) (unit 1) (in_bom yes) (on_board yes) (dnp no)
  (property "Reference" "Q1" (at 152.4 54.61 0) (effects (font (size 1.27 1.27)) (justify right)))
  (property "Value" "NPN BCW66H SMD" (at 152.4 46.99 0) (effects (font (size 1.27 1.27)) (justify right)))
  (property "Footprint" "Housings_SOT-23_SOT-143_TSOT-6:SOT23_Transistor_Handsoldering_RevB_21Dec2014" (at 172.72 53.34 0) (effects (font (size 0.508 0.508))))
  (property "Datasheet" "~" (at 152.4 50.8 0) (effects (font (size 1.524 1.524)))) (pin "1") (pin "2") (pin "3"))

 (symbol (lib_id "LED_Board_PCB-rescue:GND") (at 154.94 57.15 0) (unit 1) (in_bom yes) (on_board yes) (dnp no)
  (property "Reference" "#PWR05" (at 154.94 57.15 0) (effects (font (size 0.762 0.762)) hide))
  (property "Value" "GND" (at 154.94 58.928 0) (effects (font (size 0.762 0.762)) hide))
  (property "Footprint" "~" (at 154.94 57.15 0) (effects (font (size 1.524 1.524))))
  (property "Datasheet" "~" (at 154.94 57.15 0) (effects (font (size 1.524 1.524)))) (pin "1"))

 (symbol (lib_id "LED_Board_PCB-rescue:R") (at 146.05 57.15 180) (unit 1) (in_bom yes) (on_board yes) (dnp no)
  (property "Reference" "R3" (at 144.018 57.15 90) (effects (font (size 1.016 1.016))))
  (property "Value" "100k" (at 145.8722 57.1754 90) (effects (font (size 1.016 1.016))))
  (property "Footprint" "Resistors_SMD:R_1206_HandSoldering" (at 147.828 57.15 90) (effects (font (size 0.762 0.762))))
  (property "Datasheet" "~" (at 146.05 57.15 0) (effects (font (size 0.762 0.762)))) (pin "1") (pin "2"))

 (symbol (lib_id "LED_Board_PCB-rescue:R") (at 138.43 50.8 90) (unit 1) (in_bom yes) (on_board yes) (dnp no)
  (property "Reference" "R2" (at 138.43 48.768 90) (effects (font (size 1.016 1.016))))
  (property "Value" "1k" (at 138.4046 50.6222 90) (effects (font (size 1.016 1.016))))
  (property "Footprint" "Resistors_SMD:R_1206_HandSoldering" (at 138.43 52.578 90) (effects (font (size 0.762 0.762))))
  (property "Datasheet" "~" (at 138.43 50.8 0) (effects (font (size 0.762 0.762)))) (pin "1") (pin "2"))

 (symbol (lib_id "LED_Board_PCB-rescue:GND") (at 146.05 64.77 0) (unit 1) (in_bom yes) (on_board yes) (dnp no)
  (property "Reference" "#PWR06" (at 146.05 64.77 0) (effects (font (size 0.762 0.762)) hide))
  (property "Value" "GND" (at 146.05 66.548 0) (effects (font (size 0.762 0.762)) hide))
  (property "Footprint" "~" (at 146.05 64.77 0) (effects (font (size 1.524 1.524))))
  (property "Datasheet" "~" (at 146.05 64.77 0) (effects (font (size 1.524 1.524)))) (pin "1"))

 (symbol (lib_id "LED_Board_PCB-rescue:LED") (at 165.1 26.67 270) (unit 1) (in_bom yes) (on_board yes) (dnp no)
  (property "Reference" "D5" (at 167.64 26.67 0) (effects (font (size 1.27 1.27))))
  (property "Value" "CQY 99" (at 162.56 26.67 0) (effects (font (size 1.27 1.27))))
  (property "Footprint" "LEDs:LED-5MM" (at 165.1 26.67 0) (effects (font (size 1.524 1.524))))
  (property "Datasheet" "" (at 165.1 26.67 0) (effects (font (size 1.524 1.524)))) (pin "1") (pin "2"))

 (symbol (lib_id "LED_Board_PCB-rescue:C") (at 176.53 26.67 0) (unit 1) (in_bom yes) (on_board yes) (dnp no)
  (property "Reference" "C4" (at 176.53 24.13 0) (effects (font (size 1.016 1.016)) (justify left)))
  (property "Value" "100nF" (at 176.6824 28.829 0) (effects (font (size 1.016 1.016)) (justify left)))
  (property "Footprint" "Capacitors_SMD:C_1206_HandSoldering" (at 177.4952 30.48 0) (effects (font (size 0.762 0.762))))
  (property "Datasheet" "" (at 176.53 26.67 0) (effects (font (size 1.524 1.524)))) (pin "1") (pin "2"))

 (symbol (lib_id "LED_Board_PCB-rescue:GND") (at 176.53 33.02 0) (unit 1) (in_bom yes) (on_board yes) (dnp no)
  (property "Reference" "#PWR07" (at 176.53 33.02 0) (effects (font (size 0.762 0.762)) hide))
  (property "Value" "GND" (at 176.53 34.798 0) (effects (font (size 0.762 0.762)) hide))
  (property "Footprint" "~" (at 176.53 33.02 0) (effects (font (size 1.524 1.524))))
  (property "Datasheet" "~" (at 176.53 33.02 0) (effects (font (size 1.524 1.524)))) (pin "1"))

 (symbol (lib_id "LED_Board_PCB-rescue:+5V") (at 165.1 20.32 0) (unit 1) (in_bom yes) (on_board yes) (dnp no)
  (property "Reference" "#PWR08" (at 165.1 18.034 0) (effects (font (size 0.508 0.508)) hide))
  (property "Value" "+5V" (at 165.1 18.034 0) (effects (font (size 0.762 0.762))))
  (property "Footprint" "" (at 165.1 20.32 0) (effects (font (size 1.524 1.524))))
  (property "Datasheet" "" (at 165.1 20.32 0) (effects (font (size 1.524 1.524)))) (pin "1"))

 (symbol (lib_id "LED_Board_PCB-rescue:+5V") (at 176.53 20.32 0) (unit 1) (in_bom yes) (on_board yes) (dnp no)
  (property "Reference" "#PWR09" (at 176.53 18.034 0) (effects (font (size 0.508 0.508)) hide))
  (property "Value" "+5V" (at 176.53 18.034 0) (effects (font (size 0.762 0.762))))
  (property "Footprint" "" (at 176.53 20.32 0) (effects (font (size 1.524 1.524))))
  (property "Datasheet" "" (at 176.53 20.32 0) (effects (font (size 1.524 1.524)))) (pin "1"))

 (symbol (lib_id "LED_Board_PCB-rescue:C") (at 55.88 95.25 0) (unit 1) (in_bom yes) (on_board yes) (dnp no)
  (property "Reference" "C1" (at 55.88 92.71 0) (effects (font (size 1.016 1.016)) (justify left)))
  (property "Value" "100nF" (at 56.0324 97.409 0) (effects (font (size 1.016 1.016)) (justify left)))
  (property "Footprint" "Capacitors_SMD:C_1206_HandSoldering" (at 56.8452 99.06 0) (effects (font (size 0.762 0.762))))
  (property "Datasheet" "" (at 55.88 95.25 0) (effects (font (size 1.524 1.524)))) (pin "1") (pin "2"))

 (symbol (lib_id "LED_Board_PCB-rescue:GND") (at 55.88 101.6 0) (unit 1) (in_bom yes) (on_board yes) (dnp no)
  (property "Reference" "#PWR010" (at 55.88 101.6 0) (effects (font (size 0.762 0.762)) hide))
  (property "Value" "GND" (at 55.88 103.378 0) (effects (font (size 0.762 0.762)) hide))
  (property "Footprint" "" (at 55.88 101.6 0) (effects (font (size 1.524 1.524))))
  (property "Datasheet" "" (at 55.88 101.6 0) (effects (font (size 1.524 1.524)))) (pin "1"))

 (symbol (lib_id "LED_Board_PCB-rescue:+5V") (at 55.88 88.9 0) (unit 1) (in_bom yes) (on_board yes) (dnp no)
  (property "Reference" "#PWR011" (at 55.88 86.614 0) (effects (font (size 0.508 0.508)) hide))
  (property "Value" "+5V" (at 55.88 86.614 0) (effects (font (size 0.762 0.762))))
  (property "Footprint" "" (at 55.88 88.9 0) (effects (font (size 1.524 1.524))))
  (property "Datasheet" "" (at 55.88 88.9 0) (effects (font (size 1.524 1.524)))) (pin "1"))

 (symbol (lib_id "LED_Board_PCB-rescue:+5V") (at 85.09 88.9 0) (unit 1) (in_bom yes) (on_board yes) (dnp no)
  (property "Reference" "#PWR012" (at 85.09 86.614 0) (effects (font (size 0.508 0.508)) hide))
  (property "Value" "+5V" (at 85.09 86.614 0) (effects (font (size 0.762 0.762))))
  (property "Footprint" "" (at 85.09 88.9 0) (effects (font (size 1.524 1.524))))
  (property "Datasheet" "" (at 85.09 88.9 0) (effects (font (size 1.524 1.524)))) (pin "1"))

 (symbol (lib_id "LED_Board_PCB-rescue:GND") (at 85.09 144.78 0) (unit 1) (in_bom yes) (on_board yes) (dnp no)
  (property "Reference" "#PWR013" (at 85.09 144.78 0) (effects (font (size 0.762 0.762)) hide))
  (property "Value" "GND" (at 85.09 146.558 0) (effects (font (size 0.762 0.762)) hide))
  (property "Footprint" "" (at 85.09 144.78 0) (effects (font (size 1.524 1.524))))
  (property "Datasheet" "" (at 85.09 144.78 0) (effects (font (size 1.524 1.524)))) (pin "1"))

 (symbol (lib_id "LED_Board_PCB-rescue:R") (at 165.1 39.37 0) (unit 1) (in_bom yes) (on_board yes) (dnp no)
  (property "Reference" "R4" (at 167.132 39.37 90) (effects (font (size 1.016 1.016))))
  (property "Value" "39R" (at 165.2778 39.3446 90) (effects (font (size 1.016 1.016))))
  (property "Footprint" "Resistors_SMD:R_1206_HandSoldering" (at 163.322 39.37 90) (effects (font (size 0.762 0.762))))
  (property "Datasheet" "~" (at 165.1 39.37 0) (effects (font (size 0.762 0.762)))) (pin "1") (pin "2"))

 (symbol (lib_id "LED_Board_PCB-rescue:GND") (at 63.5 127 0) (unit 1) (in_bom yes) (on_board yes) (dnp no)
  (property "Reference" "#PWR014" (at 63.5 127 0) (effects (font (size 0.762 0.762)) hide))
  (property "Value" "GND" (at 63.5 128.778 0) (effects (font (size 0.762 0.762)) hide))
  (property "Footprint" "" (at 63.5 127 0) (effects (font (size 1.524 1.524))))
  (property "Datasheet" "" (at 63.5 127 0) (effects (font (size 1.524 1.524)))) (pin "1"))

 (symbol (lib_id "LED_Board_PCB-rescue:R") (at 63.5 119.38 180) (unit 1) (in_bom yes) (on_board yes) (dnp no)
  (property "Reference" "R1" (at 61.468 119.38 90) (effects (font (size 1.016 1.016))))
  (property "Value" "2,7k" (at 63.3222 119.4054 90) (effects (font (size 1.016 1.016))))
  (property "Footprint" "Resistors_SMD:R_1206_HandSoldering" (at 65.278 119.38 90) (effects (font (size 0.762 0.762))))
  (property "Datasheet" "~" (at 63.5 119.38 0) (effects (font (size 0.762 0.762)))) (pin "1") (pin "2"))

 (symbol (lib_id "LED_Board_PCB-rescue:CONN_01X03") (at 66.04 52.07 0) (unit 1) (in_bom yes) (on_board yes) (dnp no)
  (property "Reference" "P2" (at 66.04 46.99 0) (effects (font (size 1.27 1.27))))
  (property "Value" "OUT" (at 68.58 52.07 90) (effects (font (size 1.27 1.27))))
  (property "Footprint" "Socket_Strips:Socket_Strip_Straight_1x03" (at 66.04 59.69 0) (effects (font (size 1.524 1.524))))
  (property "Datasheet" "" (at 66.04 52.07 0) (effects (font (size 1.524 1.524)))) (pin "1") (pin "2") (pin "3"))

 (symbol (lib_id "LED_Board_PCB-rescue:CONN_01X05") (at 66.04 35.56 0) (unit 1) (in_bom yes) (on_board yes) (dnp no)
  (property "Reference" "P1" (at 66.04 27.94 0) (effects (font (size 1.27 1.27))))
  (property "Value" "IN" (at 68.58 35.56 90) (effects (font (size 1.27 1.27))))
  (property "Footprint" "Socket_Strips:Socket_Strip_Straight_1x05" (at 66.04 43.18 0) (effects (font (size 1.524 1.524))))
  (property "Datasheet" "" (at 66.04 35.56 0) (effects (font (size 1.524 1.524)))) (pin "1") (pin "2") (pin "3") (pin "4") (pin "5"))

 (symbol (lib_id "LED_Board_PCB-rescue:+5V") (at 59.69 29.21 0) (unit 1) (in_bom yes) (on_board yes) (dnp no)
  (property "Reference" "#PWR015" (at 59.69 26.924 0) (effects (font (size 0.508 0.508)) hide))
  (property "Value" "+5V" (at 59.69 26.924 0) (effects (font (size 0.762 0.762))))
  (property "Footprint" "" (at 59.69 29.21 0) (effects (font (size 1.524 1.524))))
  (property "Datasheet" "" (at 59.69 29.21 0) (effects (font (size 1.524 1.524)))) (pin "1"))

 (symbol (lib_id "LED_Board_PCB-rescue:GND") (at 59.69 41.91 0) (unit 1) (in_bom yes) (on_board yes) (dnp no)
  (property "Reference" "#PWR016" (at 59.69 41.91 0) (effects (font (size 0.762 0.762)) hide))
  (property "Value" "GND" (at 59.69 43.688 0) (effects (font (size 0.762 0.762)) hide))
  (property "Footprint" "" (at 59.69 41.91 0) (effects (font (size 1.524 1.524))))
  (property "Datasheet" "" (at 59.69 41.91 0) (effects (font (size 1.524 1.524)))) (pin "1"))

 (symbol (lib_id "LED_Board_PCB-rescue:LED_RGB") (at 162.56 102.87 0) (mirror y) (unit 1) (in_bom yes) (on_board yes) (dnp no)
  (property "Reference" "D1" (at 162.56 91.44 0) (effects (font (size 1.27 1.27))))
  (property "Value" "LED_RGB" (at 162.56 93.98 0) (effects (font (size 1.27 1.27))))
  (property "Footprint" "slight_RGBLED_Nichia:NICHIA_NSSM124_HandSoldering" (at 162.56 111.76 0) (effects (font (size 1.524 1.524))))
  (property "Datasheet" "" (at 162.56 104.14 0) (effects (font (size 1.524 1.524)))) (pin "BA") (pin "BC") (pin "GA") (pin "GC") (pin "RA") (pin "RC"))

 (symbol (lib_id "LED_Board_PCB-rescue:+5V") (at 171.45 96.52 0) (unit 1) (in_bom yes) (on_board yes) (dnp no)
  (property "Reference" "#PWR017" (at 171.45 94.234 0) (effects (font (size 0.508 0.508)) hide))
  (property "Value" "+5V" (at 171.45 94.234 0) (effects (font (size 0.762 0.762))))
  (property "Footprint" "" (at 171.45 96.52 0) (effects (font (size 1.524 1.524))))
  (property "Datasheet" "" (at 171.45 96.52 0) (effects (font (size 1.524 1.524)))) (pin "1"))

 (symbol (lib_id "LED_Board_PCB-rescue:+5V") (at 67.31 88.9 0) (unit 1) (in_bom yes) (on_board yes) (dnp no)
  (property "Reference" "#PWR018" (at 67.31 86.614 0) (effects (font (size 0.508 0.508)) hide))
  (property "Value" "+5V" (at 67.31 86.614 0) (effects (font (size 0.762 0.762))))
  (property "Footprint" "" (at 67.31 88.9 0) (effects (font (size 1.524 1.524))))
  (property "Datasheet" "" (at 67.31 88.9 0) (effects (font (size 1.524 1.524)))) (pin "1"))

 (symbol (lib_id "LED_Board_PCB-rescue:LED_RGB") (at 162.56 129.54 0) (mirror y) (unit 1) (in_bom yes) (on_board yes) (dnp no)
  (property "Reference" "D2" (at 162.56 118.11 0) (effects (font (size 1.27 1.27))))
  (property "Value" "LED_RGB" (at 162.56 120.65 0) (effects (font (size 1.27 1.27))))
  (property "Footprint" "slight_RGBLED_Nichia:NICHIA_NSSM124_HandSoldering" (at 162.56 138.43 0) (effects (font (size 1.524 1.524))))
  (property "Datasheet" "" (at 162.56 130.81 0) (effects (font (size 1.524 1.524)))) (pin "BA") (pin "BC") (pin "GA") (pin "GC") (pin "RA") (pin "RC"))

 (symbol (lib_id "LED_Board_PCB-rescue:+5V") (at 171.45 123.19 0) (unit 1) (in_bom yes) (on_board yes) (dnp no)
  (property "Reference" "#PWR019" (at 171.45 120.904 0) (effects (font (size 0.508 0.508)) hide))
  (property "Value" "+5V" (at 171.45 120.904 0) (effects (font (size 0.762 0.762))))
  (property "Footprint" "" (at 171.45 123.19 0) (effects (font (size 1.524 1.524))))
  (property "Datasheet" "" (at 171.45 123.19 0) (effects (font (size 1.524 1.524)))) (pin "1"))

 (symbol (lib_id "LED_Board_PCB-rescue:LED_RGB") (at 196.85 102.87 0) (mirror y) (unit 1) (in_bom yes) (on_board yes) (dnp no)
  (property "Reference" "D3" (at 196.85 91.44 0) (effects (font (size 1.27 1.27))))
  (property "Value" "LED_RGB" (at 196.85 93.98 0) (effects (font (size 1.27 1.27))))
  (property "Footprint" "slight_RGBLED_Nichia:NICHIA_NSSM124_HandSoldering" (at 196.85 114.3 0) (effects (font (size 1.524 1.524))))
  (property "Datasheet" "" (at 196.85 104.14 0) (effects (font (size 1.524 1.524)))) (pin "BA") (pin "BC") (pin "GA") (pin "GC") (pin "RA") (pin "RC"))

 (symbol (lib_id "LED_Board_PCB-rescue:+5V") (at 205.74 96.52 0) (unit 1) (in_bom yes) (on_board yes) (dnp no)
  (property "Reference" "#PWR020" (at 205.74 94.234 0) (effects (font (size 0.508 0.508)) hide))
  (property "Value" "+5V" (at 205.74 94.234 0) (effects (font (size 0.762 0.762))))
  (property "Footprint" "" (at 205.74 96.52 0) (effects (font (size 1.524 1.524))))
  (property "Datasheet" "" (at 205.74 96.52 0) (effects (font (size 1.524 1.524)))) (pin "1"))

 (symbol (lib_id "LED_Board_PCB-rescue:LED_RGB") (at 196.85 129.54 0) (mirror y) (unit 1) (in_bom yes) (on_board yes) (dnp no)
  (property "Reference" "D4" (at 196.85 118.11 0) (effects (font (size 1.27 1.27))))
  (property "Value" "LED_RGB" (at 196.85 120.65 0) (effects (font (size 1.27 1.27))))
  (property "Footprint" "slight_RGBLED_Nichia:NICHIA_NSSM124_HandSoldering" (at 196.85 142.24 0) (effects (font (size 1.524 1.524))))
  (property "Datasheet" "" (at 196.85 130.81 0) (effects (font (size 1.524 1.524)))) (pin "BA") (pin "BC") (pin "GA") (pin "GC") (pin "RA") (pin "RC"))

 (symbol (lib_id "LED_Board_PCB-rescue:+5V") (at 205.74 123.19 0) (unit 1) (in_bom yes) (on_board yes) (dnp no)
  (property "Reference" "#PWR021" (at 205.74 120.904 0) (effects (font (size 0.508 0.508)) hide))
  (property "Value" "+5V" (at 205.74 120.904 0) (effects (font (size 0.762 0.762))))
  (property "Footprint" "" (at 205.74 123.19 0) (effects (font (size 1.524 1.524))))
  (property "Datasheet" "" (at 205.74 123.19 0) (effects (font (size 1.524 1.524)))) (pin "1"))

 (symbol (lib_id "LED_Board_PCB-rescue:TLC5971") (at 85.09 116.84 0) (unit 1) (in_bom yes) (on_board yes) (dnp no)
  (property "Reference" "U1" (at 74.93 93.98 0) (effects (font (size 1.524 1.524))))
  (property "Value" "TLC5971" (at 85.09 116.84 0) (effects (font (size 1.524 1.524))))
  (property "Footprint" "slight_TI_LED-Driver:HTSSOP-20_HandSoldering" (at 85.09 149.86 0) (effects (font (size 1.524 1.524))))
  (property "Datasheet" "" (at 83.82 116.84 0) (effects (font (size 1.524 1.524)))) (pin "1") (pin "10") (pin "11") (pin "12") (pin "13") (pin "14") (pin "15") (pin "16") (pin "17") (pin "18") (pin "19") (pin "2") (pin "20") (pin "3") (pin "4") (pin "5") (pin "6") (pin "7") (pin "8") (pin "9") (pin "ThP"))

 (symbol (lib_id "LED_Board_PCB-rescue:GND") (at 87.63 144.78 0) (unit 1) (in_bom yes) (on_board yes) (dnp no)
  (property "Reference" "#PWR022" (at 87.63 144.78 0) (effects (font (size 0.762 0.762)) hide))
  (property "Value" "GND" (at 87.63 146.558 0) (effects (font (size 0.762 0.762)) hide))
  (property "Footprint" "" (at 87.63 144.78 0) (effects (font (size 1.524 1.524))))
  (property "Datasheet" "" (at 87.63 144.78 0) (effects (font (size 1.524 1.524)))) (pin "1"))

 (symbol (lib_id "LED_Board_PCB-rescue:GND") (at 59.69 50.8 0) (unit 1) (in_bom yes) (on_board yes) (dnp no)
  (property "Reference" "#PWR023" (at 59.69 50.8 0) (effects (font (size 0.762 0.762)) hide))
  (property "Value" "GND" (at 59.69 52.578 0) (effects (font (size 0.762 0.762)) hide))
  (property "Footprint" "" (at 59.69 50.8 0) (effects (font (size 1.524 1.524))))
  (property "Datasheet" "" (at 59.69 50.8 0) (effects (font (size 1.524 1.524)))) (pin "1"))

 (sheet_instances (path "" (page "1"))))
